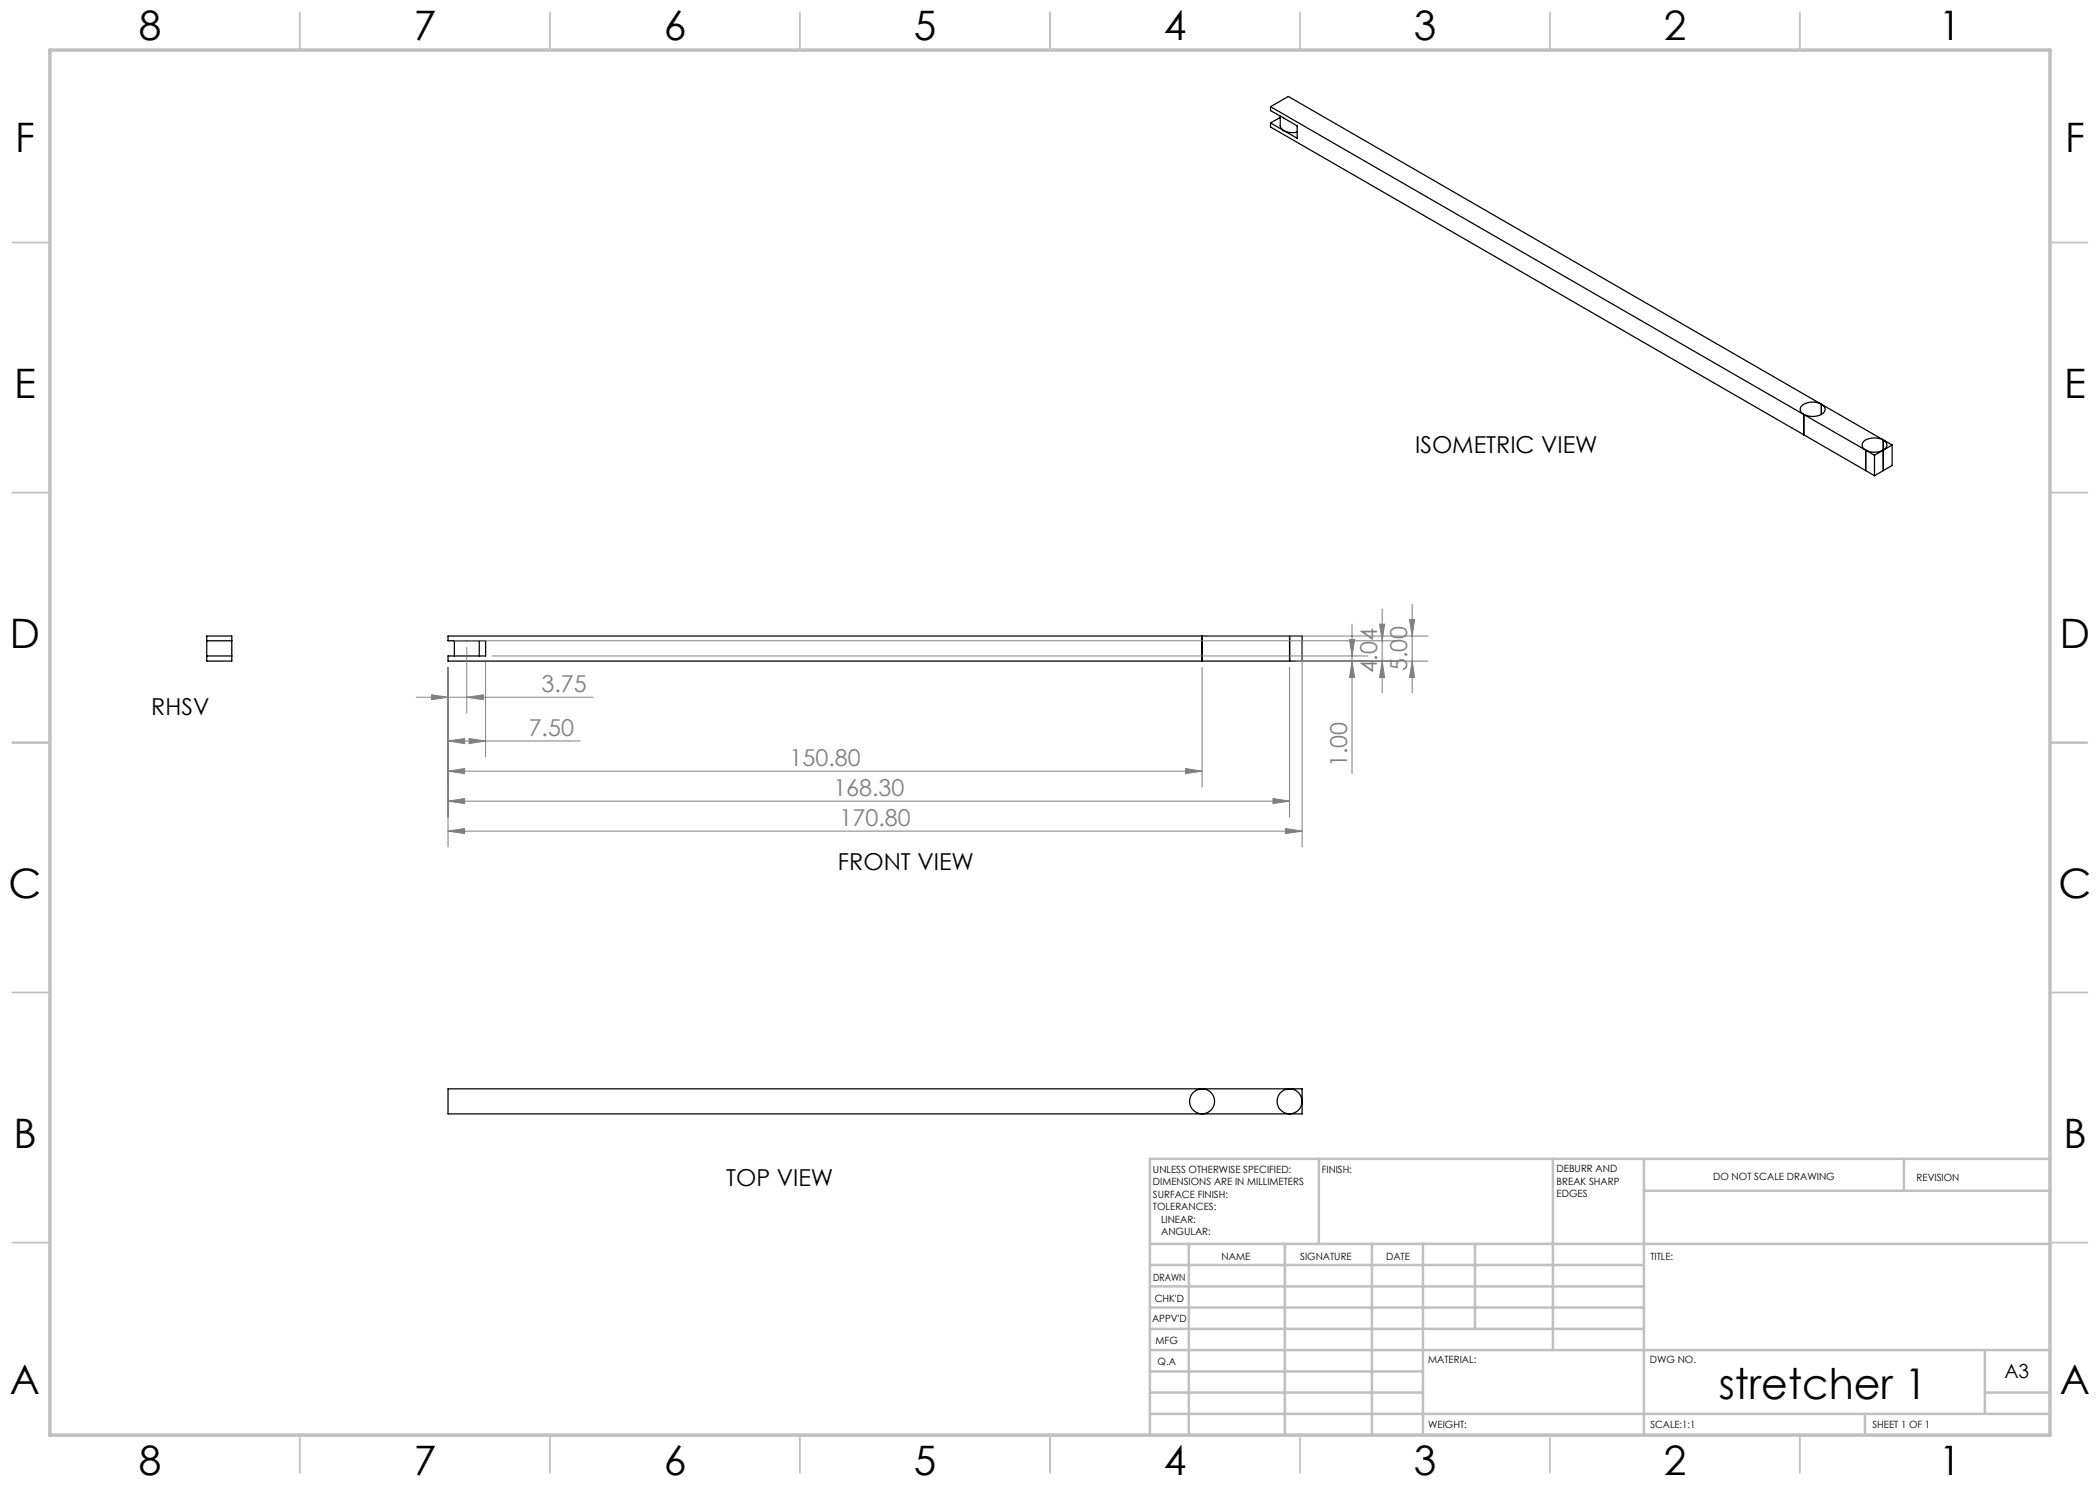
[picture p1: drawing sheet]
<svg xmlns="http://www.w3.org/2000/svg" width="420mm" height="297mm" viewBox="0 0 420 297" stroke-linecap="round" stroke-linejoin="round" font-family="sans-serif">
<g fill="none" stroke="#000" stroke-width=".25">
<path d="M254.1 24.6v.8l120.8 69.7M254.1 21.3l3.6-2 119 68.7M254.1 21.3v.8l5.3 3.1v2.5l-2.6-1.6M254.1 24.6l2.7 1.5M254.1 21.3l106.7 61.6M256 23.2v1.9a1.28 1.28 0 0 0 .8 1M256 23.5l-1.9 1.1M256.8 26.1l1.5 .4h1.1M360.8 82.9l14.1 8.1M360.8 82.9v4.1M364.3 80.9a1.07 1.07 0 0 1 .7 1 1.07 1.07 0 0 1-.7 1l-1.5 .4-1.1-.1-.9-.3M364.3 80.9a3.5 3.5 0 0 0-4.1 .5 1.1 1.1 0 0 0 .6 1.5"/>
<path d="M364.3 80.9v2M373.1 90v4.1M374.9 91v4.1M376.7 88a1.15 1.15 0 0 1 .7 1.3 1.15 1.15 0 0 1-1.1 .9l-1.4 .2-1-.1-.8-.3M376.7 88a3.6 3.6 0 0 0-4.2 .5 1.05 1.05 0 0 0 .6 1.5M376.7 88v6.1M376.7 88l1.7 1M378.4 89l-3.5 2M378.4 89v4.1l-3.5 2M41.3 127.2h5.1v5h-5.1zM41.3 131.2h5.1M41.3 128.2h5.1"/>
<path d="M89.6 127.2h170.8v5h-170.8v-1h7.5v-3h-7.5zM90.9 128.2v3M95.8 128.2v3M240.4 127.2v5M257.9 127.2v5M89.6 217.8h170.8v5h-170.8z"/>
<circle cx="240.4" cy="220.3" r="2.51"/>
<circle cx="257.9" cy="220.3" r="2.51"/>
</g>
<g fill="none" stroke="#808080" stroke-width=".2">
<path d="M83.3 139.4h35.3M86.3 139l3.3 .4-3.3 .5zM89.6 133.5v35.9M90.9 128.2h188.7M93.3 139.4l3.4-.4v.9zM93.3 129.4v13.2M97.1 132.5v18.9M98.4 131.2h175.2M240.4 133.5v23.9M241.7 127.2h43.9M257.9 133.5v29.9M259.2 132.2h26.4"/>
<path d="M260.4 128.5v40.9M269.9 127.9h1l-.5 3.3zM270.4 132.2l.5 3.3h-1zM270.4 124.8v30M275.9 124.8h1l-.5 3.4zM276.4 132.2l.5 3.3h-1zM276.4 121.8v16.8M281.9 123.9h1l-.5 3.3zM282.4 132.2l.5 3.3h-1zM282.4 120.9v17.7M89.6 148.2l3.3-.5v1zM89.6 154.2l3.3-.5v1z"/>
<path d="M89.6 148.2h26.5M89.6 154.2h150.8M93.8 147.7l3.3 .5-3.3 .5zM237.1 153.7l3.3 .5-3.3 .5zM254.6 159.7l3.3 .5-3.3 .5zM89.6 160.2l3.3-.5v1zM89.6 166.2l3.3-.5v1zM89.6 160.2h168.3M89.6 166.2h170.8M257.1 165.7l3.3 .5-3.3 .5z"/>
</g>
<g fill="none" stroke="#c0c0c0" stroke-width=".35">
<path d="M60 2.5v7.5M110 2.5v7.5M160 2.5v7.5M210 2.5v7.5M260 2.5v7.5M310 2.5v7.5M360 2.5v7.5M2.5 48.5h7.5M410 48.5h7.5M2.5 98.5h7.5M410 98.5h7.5M2.5 148.5h7.5"/>
<path d="M410 148.5h7.5M2.5 198.5h7.5M410 198.5h7.5M2.5 248.5h7.5M410 248.5h7.5M60 287v7.5M110 287v7.5M160 287v7.5M210 287v7.5M260 287v7.5M310 287v7.5M360 287v7.5"/>
</g>
<g fill="none" stroke="#c0c0c0" stroke-width=".5">
<path d="M263.8 231.8v17M310.6 231.8v38.2M328.8 231.8v55.2M328.8 238.2h81.2M380.8 231.8v6.4M410 231.8h-180v55.2M230 248.8h180M230 257.3h98.8M230 253h98.8M237.8 248.8v38.2M257 248.8v38.2M274.4 248.8v38.2"/>
<path d="M284.6 248.8v38.2M295 248.8v17M230 265.8h98.8M230 261.5h98.8M230 278.5h54.6M230 274.3h54.6M230 270h180M397 278.5h13M397 270v12.8M230 282.8h180M373 282.8v4.2"/>
</g>
<path d="M10 10h400v277h-400z" fill="none" stroke="#c0c0c0" stroke-width=".7"/>
<g fill="#808080">
<path d="M86.3 139l3.3 .4-3.3 .5zM93.3 139.4l3.4-.4v.9zM89.6 148.2l3.3-.5v1zM93.8 147.7l3.3 .5-3.3 .5zM89.6 154.2l3.3-.5v1zM237.1 153.7l3.3 .5-3.3 .5zM89.6 160.2l3.3-.5v1zM254.6 159.7l3.3 .5-3.3 .5zM89.6 166.2l3.3-.5v1zM257.1 165.7l3.3 .5-3.3 .5z"/>
<path d="M270.4 132.2l.5 3.3h-1zM269.9 127.9h1l-.5 3.3zM276.4 132.2l.5 3.3h-1zM275.9 124.8h1l-.5 3.4zM282.4 132.2l.5 3.3h-1zM281.9 123.9h1l-.5 3.3z"/>
</g>
<text font-size="8.5" x="343.8" y="279.7">stretcher 1</text>
<g font-size="8.1">
<text x="27.7" y="8">8</text>
<text x="82.7" y="8">7</text>
<text x="132.7" y="8">6</text>
<text x="182.7" y="8">5</text>
<text x="232.7" y="8">4</text>
<text x="282.7" y="8">3</text>
<text x="332.7" y="8">2</text>
<text x="387.7" y="8">1</text>
<text x="3" y="30.4">F</text>
<text x="413" y="30.4">F</text>
<text x="2.8" y="79.6">E</text>
<text x="412.8" y="79.6">E</text>
<text x="2" y="129.6">D</text>
<text x="412" y="129.6">D</text>
<text x="1.7" y="179.6">C</text>
<text x="411.7" y="179.6">C</text>
<text x="2.7" y="229.6">B</text>
<text x="412.7" y="229.6">B</text>
<text x="2" y="278.9">A</text>
<text x="412" y="278.9">A</text>
<text x="27.7" y="295">8</text>
<text x="82.7" y="295">7</text>
<text x="132.7" y="295">6</text>
<text x="182.7" y="295">5</text>
<text x="232.7" y="295">4</text>
<text x="282.7" y="295">3</text>
<text x="332.7" y="295">2</text>
<text x="387.7" y="295">1</text>
</g>
<g font-size="4.7">
<text x="283" y="90.7">ISOMETRIC VIEW</text>
<text x="30.3" y="143">RHSV</text>
<text x="167.6" y="174">FRONT VIEW</text>
<text x="145.3" y="237.2">TOP VIEW</text>
</g>
<g font-size="4.7" fill="#808080">
<text x="275.4" y="134.7" transform="rotate(-90 275.4 134.7)">4.04</text>
<text x="281.4" y="134.2" transform="rotate(-90 281.4 134.2)">5.00</text>
<text x="108.3" y="138.4">3.75</text>
<text x="105.7" y="147.2">7.50</text>
<text x="157.9" y="153.2">150.80</text>
<text x="269.4" y="153.5" transform="rotate(-90 269.4 153.5)">1.00</text>
<text x="166.7" y="159.2">168.30</text>
<text x="167.9" y="165.2">170.80</text>
</g>
<text font-size="3.9" x="400.9" y="275.5">A3</text>
<g font-size="2">
<text x="230.6" y="234.6">UNLESS OTHERWISE SPECIFIED:</text>
<text x="230.6" y="237.1">DIMENSIONS ARE IN MILLIMETERS</text>
<text x="230.6" y="239.6">SURFACE FINISH:</text>
<text x="264.4" y="234.6">FINISH:</text>
<text x="311.3" y="234.5">DEBURR AND</text>
<text x="311.3" y="237">BREAK SHARP</text>
<text x="311.3" y="239.5">EDGES</text>
<text x="342.6" y="236">DO NOT SCALE DRAWING</text>
<text x="383.3" y="236.2">REVISION</text>
<text x="230.6" y="242.1">TOLERANCES:</text>
<text x="232.2" y="244.6">LINEAR:</text>
<text x="232.2" y="247.1">ANGULAR:</text>
<text x="244.3" y="252">NAME</text>
<text x="260" y="251.9">SIGNATURE</text>
<text x="277.2" y="251.9">DATE</text>
<text x="330.1" y="251.9">TITLE:</text>
<text x="230.6" y="256.1">DRAWN</text>
<text x="230.9" y="260.3">CHK'D</text>
<text x="230.4" y="264.4">APPV'D</text>
<text x="231.1" y="268.8">MFG</text>
<text x="231.5" y="273">Q.A</text>
<text x="285.6" y="272.5">MATERIAL:</text>
<text x="330" y="272.5">DWG NO.</text>
<text x="285.6" y="285.5">WEIGHT:</text>
<text x="330.1" y="285.6">SCALE:1:1</text>
<text x="374.5" y="285.6">SHEET 1 OF 1</text>
</g>
</svg>
